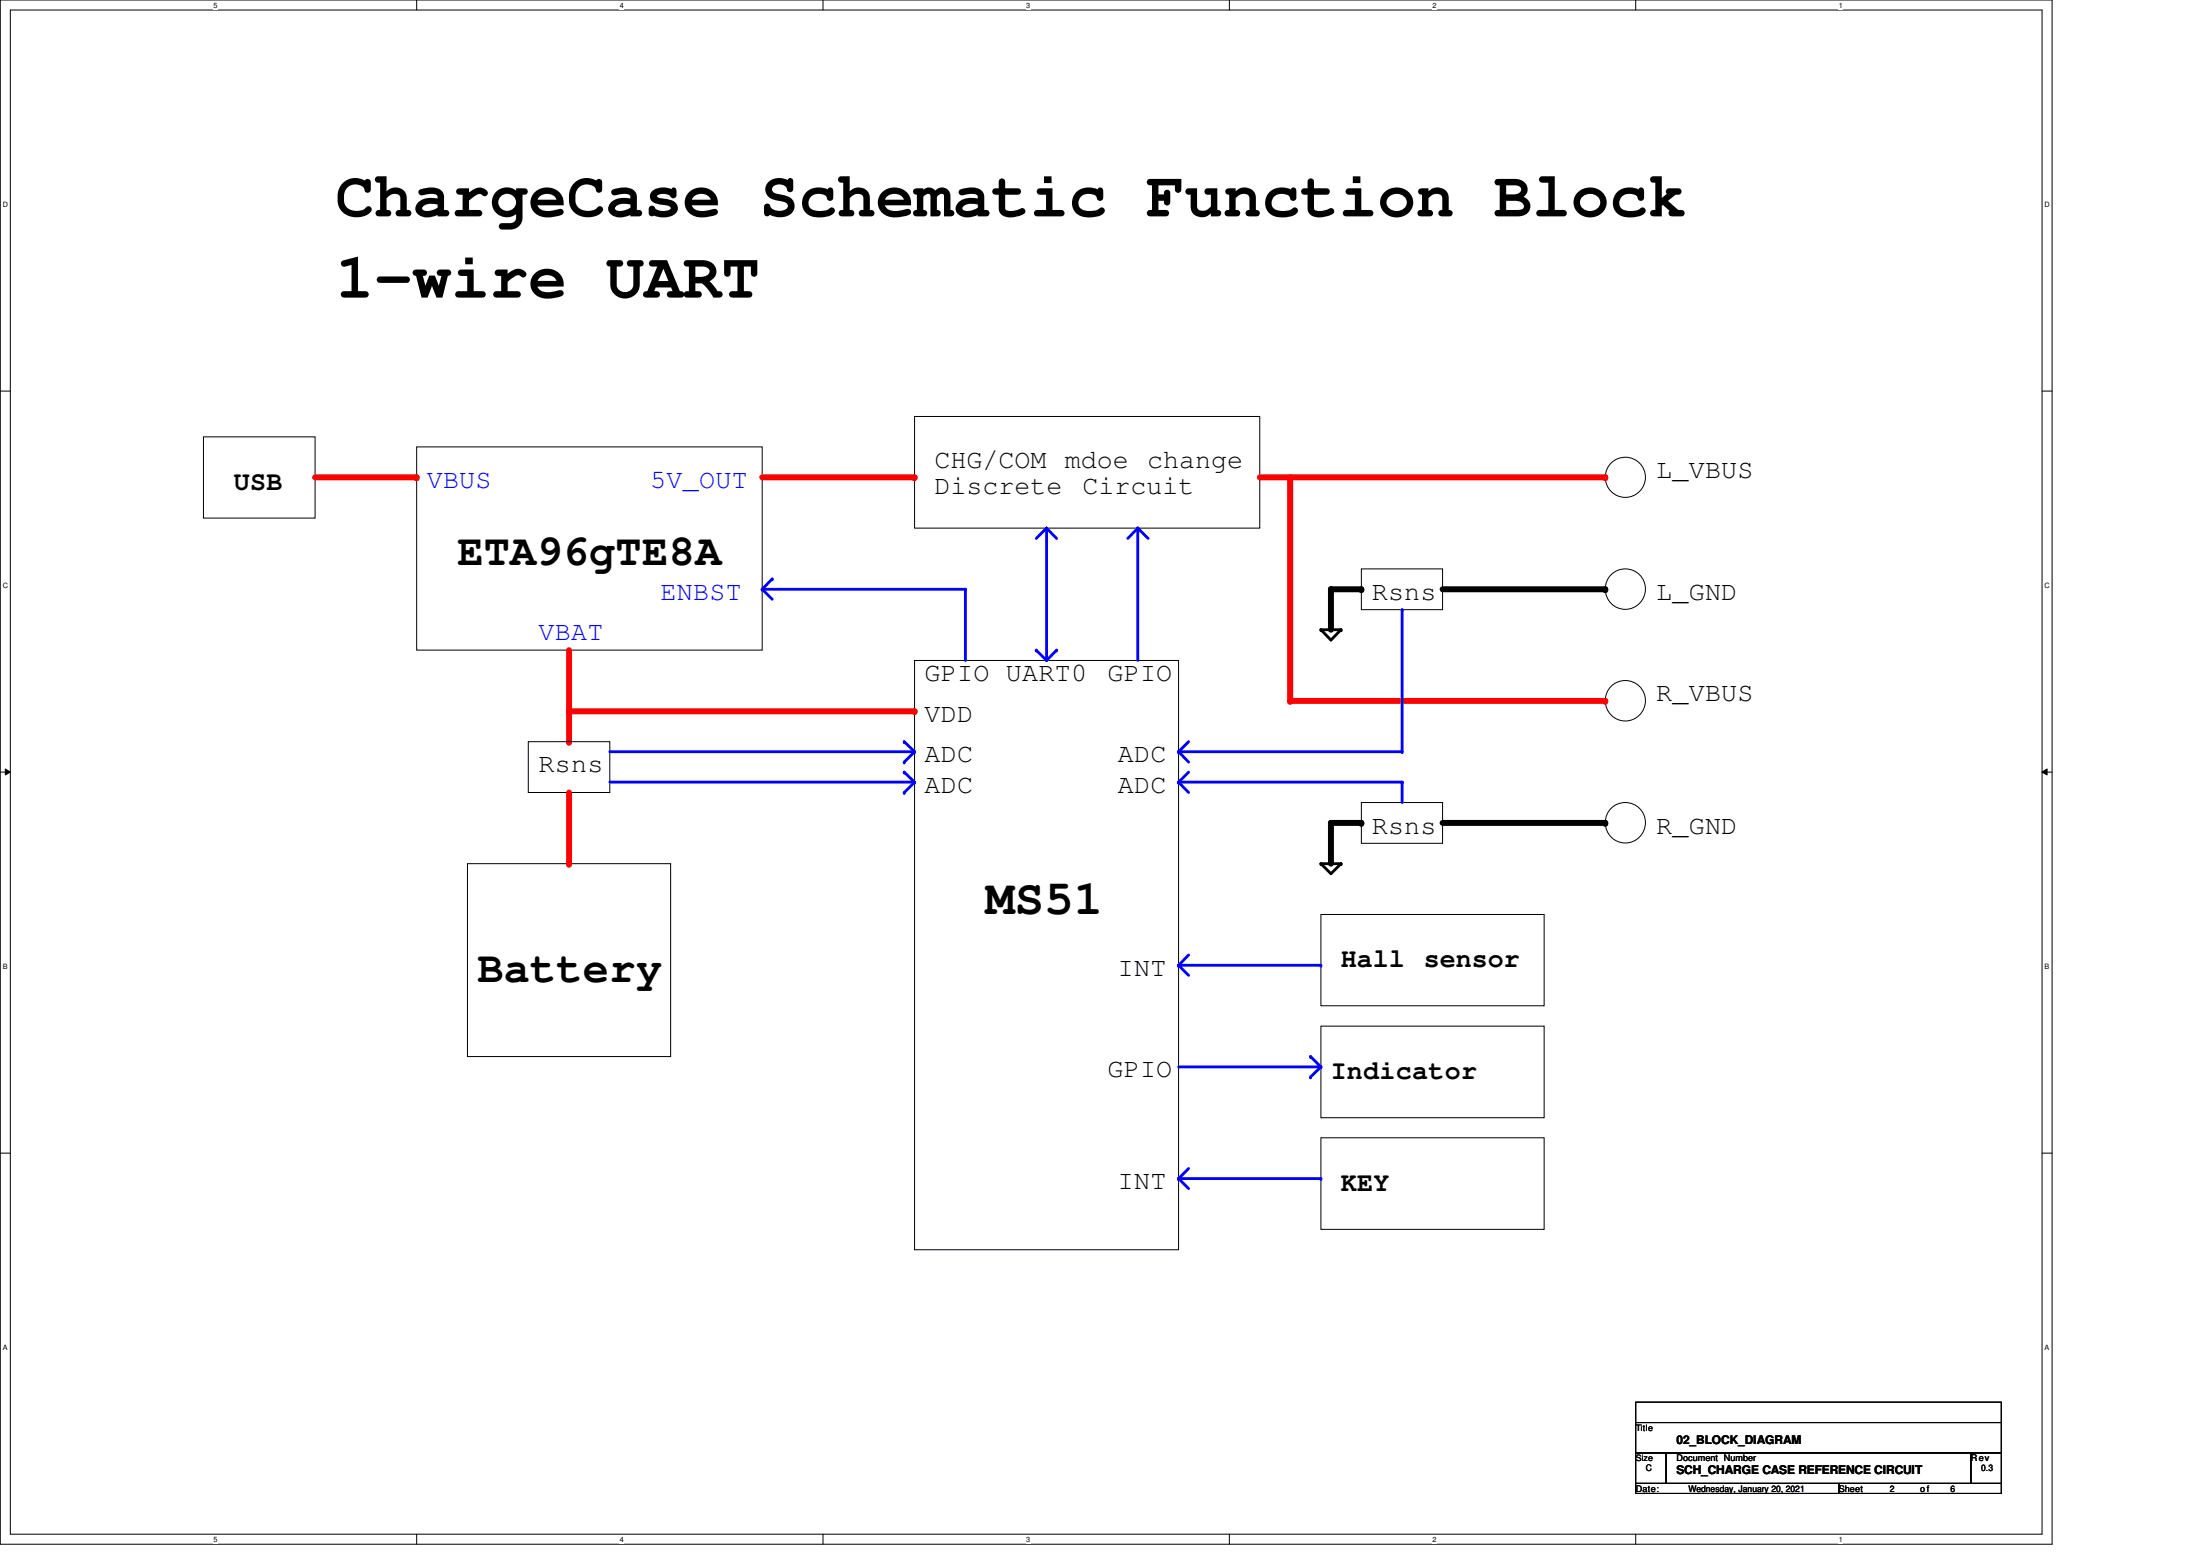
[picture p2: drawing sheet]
<svg xmlns="http://www.w3.org/2000/svg" width="297mm" height="210mm" viewBox="0 0 297 210" stroke-linecap="round" stroke-linejoin="round" font-family="sans-serif">
<path d="M0 0h277.1v208.4h-277.1zM1.4 1.4h274.3v205.7h-274.3z" fill="none" stroke="#000" stroke-width=".14"/>
<g fill="#fff">
<path d="M28.8 .1h.6v1.1h-.6z"/>
<path d="M28.8 207.2h.6v1.1h-.6z"/>
</g>
<path d="M56.3 0v1.4M56.3 207.1v1.3" fill="none" stroke="#000" stroke-width=".14"/>
<g fill="#fff">
<path d="M83.7 .1h.5v1.1h-.5z"/>
<path d="M83.7 207.2h.5v1.1h-.5z"/>
</g>
<path d="M111.1 0v1.4M111.1 207.1v1.3" fill="none" stroke="#000" stroke-width=".14"/>
<g fill="#fff">
<path d="M138.6 .1h.5v1.1h-.5z"/>
<path d="M138.6 207.2h.5v1.1h-.5z"/>
</g>
<path d="M166 0v1.4M166 207.1v1.3" fill="none" stroke="#000" stroke-width=".14"/>
<g fill="#fff">
<path d="M193.4 .1h.6v1.1h-.6z"/>
<path d="M193.4 207.2h.6v1.1h-.6z"/>
</g>
<path d="M220.8 0v1.4M220.8 207.1v1.3" fill="none" stroke="#000" stroke-width=".14"/>
<g fill="#fff">
<path d="M248.3 .1h.5v1.1h-.5z"/>
<path d="M248.3 207.2h.5v1.1h-.5z"/>
<path d="M.4 27.1h.7v1.1h-.7z"/>
<path d="M276.1 27.1h.7v1.1h-.7z"/>
<path d="M.4 78.5h.7v1.1h-.7z"/>
<path d="M276.1 78.5h.7v1.1h-.7z"/>
</g>
<path d="M0 52.8h1.4M275.7 52.8h1.4" fill="none" stroke="#000" stroke-width=".14"/>
<g fill="#fff">
<path d="M.4 129.9h.6v1.1h-.6z"/>
<path d="M276.1 129.9h.6v1.1h-.6z"/>
</g>
<path d="M0 104.2h1.4M.7 103.8l.7 .4-.7 .4zM275.7 104.2l.7-.4v.8zM275.7 104.2h1.4" fill="none" stroke="#000" stroke-width=".14"/>
<path d="M.7 103.8l.7 .4-.7 .4zM275.7 104.2l.7-.4v.8z" fill="#000"/>
<g fill="#fff">
<path d="M.4 181.4h.6v1.1h-.6z"/>
<path d="M276.1 181.4h.6v1.1h-.6z"/>
</g>
<path d="M27.5 59h15v10.9h-15zM56.3 60.3h46.6v27.5h-46.6zM63.1 116.6h27.4v26h-27.4zM0 155.7h1.4M275.7 155.7h1.4" fill="none" stroke="#000" stroke-width=".14"/>
<path d="M42.5 64.4h13.8" fill="none" stroke="#f00" stroke-width=".8"/>
<circle cx="56.3" cy="64.4" r=".4" fill="#f00"/>
<path d="M123.5 89.2h35.6v79.5h-35.6z" fill="none" stroke="#000" stroke-width=".14"/>
<path d="M76.8 96h46.7" fill="none" stroke="#f00" stroke-width=".8"/>
<circle cx="123.5" cy="96" r=".4" fill="#f00"/>
<path d="M102.9 79.5h27.4" fill="none" stroke="#00f" stroke-width=".38"/>
<circle cx="130.3" cy="79.5" r=".19" fill="#00f"/>
<path d="M123.5 56.2h46.6v15.1h-46.6z" fill="none" stroke="#000" stroke-width=".14"/>
<path d="M102.9 64.4h20.6" fill="none" stroke="#f00" stroke-width=".8"/>
<circle cx="123.5" cy="64.4" r=".4" fill="#f00"/>
<path d="M153.6 71.3v17.9" fill="none" stroke="#00f" stroke-width=".38"/>
<circle cx="153.6" cy="71.3" r=".19" fill="#00f"/>
<circle cx="219.4" cy="64.4" r="2.71" fill="none" stroke="#000" stroke-width=".14"/>
<path d="M170.1 64.4h46.6" fill="none" stroke="#f00" stroke-width=".8"/>
<circle cx="216.7" cy="64.4" r=".4" fill="#f00"/>
<g fill="none" stroke="#000" stroke-width=".14">
<circle cx="219.4" cy="79.5" r="2.72"/>
<circle cx="219.4" cy="94.6" r="2.72"/>
<circle cx="219.4" cy="111.1" r="2.72"/>
</g>
<path d="M174.2 94.6h42.5" fill="none" stroke="#f00" stroke-width=".8"/>
<circle cx="216.7" cy="94.6" r=".4" fill="#f00"/>
<path d="M174.2 64.4v30.2" fill="none" stroke="#f00" stroke-width=".8"/>
<circle cx="174.2" cy="94.6" r=".4" fill="#f00"/>
<path d="M183.8 76.8h11v5.5h-11zM183.8 108.3h11v5.5h-11z" fill="none" stroke="#000" stroke-width=".14"/>
<path d="M183.8 111.1h-4.1v5.5M194.8 111.1h21.9" fill="none" stroke="#000" stroke-width=".8"/>
<g fill="#000">
<circle cx="178.3" cy="85" r=".19"/>
<circle cx="181.1" cy="85" r=".19"/>
<circle cx="178.3" cy="116.6" r=".19"/>
<circle cx="179.7" cy="111.1" r=".4"/>
<circle cx="181.1" cy="116.6" r=".19"/>
<circle cx="183.8" cy="111.1" r=".4"/>
<circle cx="216.7" cy="111.1" r=".4"/>
</g>
<path d="M178.3 85h2.8l-1.4 1.4zM178.3 116.6h2.8l-1.4 1.3z" fill="none" stroke="#000" stroke-width=".38"/>
<path d="M153.6 71.3l-1.3 1.4" fill="none" stroke="#00f" stroke-width=".38"/>
<circle cx="153.6" cy="71.3" r=".19" fill="#00f"/>
<path d="M153.6 71.3l1.4 1.4" fill="none" stroke="#00f" stroke-width=".38"/>
<circle cx="153.6" cy="71.3" r=".19" fill="#00f"/>
<path d="M104.3 78.1l-1.4 1.4" fill="none" stroke="#00f" stroke-width=".38"/>
<circle cx="104.3" cy="78.1" r=".19" fill="#00f"/>
<path d="M102.9 79.5l1.4 1.4" fill="none" stroke="#00f" stroke-width=".38"/>
<circle cx="102.9" cy="79.5" r=".19" fill="#00f"/>
<path d="M189.3 82.3v19.2" fill="none" stroke="#00f" stroke-width=".38"/>
<circle cx="189.3" cy="82.3" r=".19" fill="#00f"/>
<path d="M159.1 101.5h30.2" fill="none" stroke="#00f" stroke-width=".38"/>
<circle cx="189.3" cy="101.5" r=".19" fill="#00f"/>
<path d="M159.1 105.6h30.2" fill="none" stroke="#00f" stroke-width=".38"/>
<circle cx="189.3" cy="105.6" r=".19" fill="#00f"/>
<path d="M189.3 105.6v2.7" fill="none" stroke="#00f" stroke-width=".38"/>
<circle cx="189.3" cy="105.6" r=".19" fill="#00f"/>
<path d="M178.3 123.4h30.2v12.4h-30.2z" fill="none" stroke="#000" stroke-width=".14"/>
<path d="M159.1 130.3h19.2" fill="none" stroke="#00f" stroke-width=".38"/>
<circle cx="178.3" cy="130.3" r=".19" fill="#00f"/>
<path d="M76.8 87.8v12.3" fill="none" stroke="#f00" stroke-width=".8"/>
<circle cx="76.8" cy="100.1" r=".4" fill="#f00"/>
<path d="M130.3 79.5v9.7" fill="none" stroke="#00f" stroke-width=".38"/>
<circle cx="130.3" cy="79.5" r=".19" fill="#00f"/>
<path d="M71.3 100.1h11v6.9h-11z" fill="none" stroke="#000" stroke-width=".14"/>
<path d="M76.8 107v9.6" fill="none" stroke="#f00" stroke-width=".8"/>
<circle cx="76.8" cy="116.6" r=".4" fill="#f00"/>
<path d="M82.3 101.5h41.2" fill="none" stroke="#00f" stroke-width=".38"/>
<circle cx="123.5" cy="101.5" r=".19" fill="#00f"/>
<path d="M82.3 105.6h41.2" fill="none" stroke="#00f" stroke-width=".38"/>
<circle cx="123.5" cy="105.6" r=".19" fill="#00f"/>
<path d="M159.1 101.5l1.4 1.4" fill="none" stroke="#00f" stroke-width=".38"/>
<circle cx="159.1" cy="101.5" r=".19" fill="#00f"/>
<path d="M159.1 105.6l1.4 1.4" fill="none" stroke="#00f" stroke-width=".38"/>
<circle cx="159.1" cy="105.6" r=".19" fill="#00f"/>
<path d="M160.5 100.1l-1.4 1.4" fill="none" stroke="#00f" stroke-width=".38"/>
<circle cx="159.1" cy="101.5" r=".19" fill="#00f"/>
<path d="M160.5 104.2l-1.4 1.4" fill="none" stroke="#00f" stroke-width=".38"/>
<circle cx="159.1" cy="105.6" r=".19" fill="#00f"/>
<path d="M122.1 104.2l1.4 1.4" fill="none" stroke="#00f" stroke-width=".38"/>
<circle cx="122.1" cy="104.2" r=".19" fill="#00f"/>
<path d="M123.5 105.6l-1.4 1.4" fill="none" stroke="#00f" stroke-width=".38"/>
<circle cx="122.1" cy="107" r=".19" fill="#00f"/>
<path d="M123.5 101.5l-1.4 1.4" fill="none" stroke="#00f" stroke-width=".38"/>
<circle cx="122.1" cy="102.9" r=".19" fill="#00f"/>
<path d="M122.1 100.1l1.4 1.4" fill="none" stroke="#00f" stroke-width=".38"/>
<circle cx="122.1" cy="100.1" r=".19" fill="#00f"/>
<path d="M178.3 138.5h30.2v12.4h-30.2z" fill="none" stroke="#000" stroke-width=".14"/>
<path d="M159.1 144h19.2" fill="none" stroke="#00f" stroke-width=".38"/>
<circle cx="178.3" cy="144" r=".19" fill="#00f"/>
<path d="M178.3 144l-1.4 1.4" fill="none" stroke="#00f" stroke-width=".38"/>
<circle cx="176.9" cy="145.4" r=".19" fill="#00f"/>
<path d="M176.9 142.6l1.4 1.4" fill="none" stroke="#00f" stroke-width=".38"/>
<circle cx="176.9" cy="142.6" r=".19" fill="#00f"/>
<path d="M159.1 130.3l1.4 1.4" fill="none" stroke="#00f" stroke-width=".38"/>
<circle cx="159.1" cy="130.3" r=".19" fill="#00f"/>
<path d="M160.5 128.9l-1.4 1.4" fill="none" stroke="#00f" stroke-width=".38"/>
<circle cx="159.1" cy="130.3" r=".19" fill="#00f"/>
<path d="M183.8 79.5h-4.1v5.5M194.8 79.5h21.9" fill="none" stroke="#000" stroke-width=".8"/>
<g fill="#000">
<circle cx="179.7" cy="79.5" r=".4"/>
<circle cx="183.8" cy="79.5" r=".4"/>
<circle cx="216.7" cy="79.5" r=".4"/>
</g>
<path d="M178.3 153.6h30.2v12.3h-30.2z" fill="none" stroke="#000" stroke-width=".14"/>
<path d="M159.1 159.1h19.2" fill="none" stroke="#00f" stroke-width=".38"/>
<circle cx="178.3" cy="159.1" r=".19" fill="#00f"/>
<path d="M159.1 159.1l1.4 1.3" fill="none" stroke="#00f" stroke-width=".38"/>
<circle cx="159.1" cy="159.1" r=".19" fill="#00f"/>
<path d="M160.5 157.7l-1.4 1.4" fill="none" stroke="#00f" stroke-width=".38"/>
<circle cx="159.1" cy="159.1" r=".19" fill="#00f"/>
<path d="M141.3 71.3v17.9" fill="none" stroke="#00f" stroke-width=".38"/>
<circle cx="141.3" cy="71.3" r=".19" fill="#00f"/>
<path d="M141.3 71.3l-1.4 1.4" fill="none" stroke="#00f" stroke-width=".38"/>
<circle cx="141.3" cy="71.3" r=".19" fill="#00f"/>
<path d="M141.3 71.3l1.4 1.4" fill="none" stroke="#00f" stroke-width=".38"/>
<circle cx="141.3" cy="71.3" r=".19" fill="#00f"/>
<path d="M142.7 87.8l-1.4 1.4" fill="none" stroke="#00f" stroke-width=".38"/>
<circle cx="142.7" cy="87.8" r=".19" fill="#00f"/>
<path d="M139.9 87.8l1.4 1.4" fill="none" stroke="#00f" stroke-width=".38"/>
<circle cx="139.9" cy="87.8" r=".19" fill="#00f"/>
<path d="M220.8 189.3h49.4v2.7h-49.4zM220.8 192h49.4v4.1h-49.4zM220.8 196.1h4.2v4.1h-4.2zM225 196.1h41.1v4.1h-41.1zM266.1 196.1h4.1v4.1h-4.1zM220.8 200.2h27.5v1.4h-27.5zM248.3 200.2h21.9v1.4h-21.9z" fill="none" stroke="#000" stroke-width=".14"/>
<g font-size="8.7">
<text x="45.3" y="29.2">ChargeCase Schematic Function Block</text>
<text x="45.3" y="40.2">1-wire UART</text>
</g>
<text font-size="6.6" x="133.1" y="123.4">MS51</text>
<g font-size="5.9">
<text x="61.8" y="76.2">ETA96gTE8A</text>
<text x="64.5" y="132.5">Battery</text>
</g>
<g font-size="3.6" fill="#00f">
<text x="57.6" y="65.9">VBUS</text>
<text x="87.8" y="65.9">5V_OUT</text>
<text x="89.2" y="80.9">ENBST</text>
<text x="72.7" y="86.4">VBAT</text>
</g>
<g font-size="3.6">
<text x="126.2" y="63.1">CHG/COM mdoe change</text>
<text x="223.6" y="64.5">L_VBUS</text>
<text x="31.6" y="66.1">USB</text>
<text x="126.2" y="66.7">Discrete</text>
<text x="146.2" y="66.7">Circuit</text>
<text x="185.2" y="80.9">Rsns</text>
<text x="223.6" y="80.9">L_GND</text>
<text x="124.8" y="91.9">GPIO UART0</text>
<text x="149.5" y="91.9">GPIO</text>
<text x="223.6" y="94.7">R_VBUS</text>
<text x="124.8" y="97.4">VDD</text>
<text x="72.7" y="104.3">Rsns</text>
<text x="124.8" y="102.9">ADC</text>
<text x="124.8" y="107">ADC</text>
<text x="150.9" y="102.9">ADC</text>
<text x="150.9" y="107">ADC</text>
<text x="185.2" y="112.5">Rsns</text>
<text x="223.6" y="112.5">R_GND</text>
<text x="150.9" y="131.7">INT</text>
<text x="181.1" y="130.6">Hall</text>
<text x="192.2" y="130.6">sensor</text>
<text x="149.5" y="145.4">GPIO</text>
<text x="179.7" y="145.6">Indicator</text>
<text x="150.9" y="160.5">INT</text>
<text x="181.1" y="160.7">KEY</text>
</g>
<g font-size="1.6">
<text x="226.4" y="194.9">02_BLOCK_DIAGRAM</text>
<text x="226.4" y="199">SCH_CHARGE CASE REFERENCE CIRCUIT</text>
</g>
<g font-size="1.2">
<text x="220.8" y="193.1">Title</text>
<text x="220.8" y="197.2">Size</text>
<text x="226.4" y="197.3">Document Number</text>
<text x="266.1" y="197.3">Rev</text>
<text x="220.9" y="201.4">Date:</text>
<text x="222.2" y="198.6">C</text>
<text x="228" y="201.4">Wednesday, January 20, 2021</text>
<text x="248.3" y="201.4">Sheet</text>
<text x="255.1" y="201.4">2</text>
<text x="259.2" y="201.4">of</text>
<text x="263.4" y="201.4">6</text>
<text x="267.5" y="198.6">0.3</text>
</g>
<g font-size="1">
<text x="28.8" y="1">5</text>
<text x="83.7" y="1">4</text>
<text x="138.6" y="1">3</text>
<text x="193.4" y="1">2</text>
<text x="248.3" y="1">1</text>
<text x=".4" y="27.9">D</text>
<text x="276.1" y="27.9">D</text>
<text x=".4" y="79.4">C</text>
<text x="276.1" y="79.4">C</text>
<text x=".4" y="130.8">B</text>
<text x="276.1" y="130.8">B</text>
<text x=".4" y="182.2">A</text>
<text x="276.1" y="182.2">A</text>
<text x="28.8" y="208.1">5</text>
<text x="83.7" y="208.1">4</text>
<text x="138.6" y="208.1">3</text>
<text x="193.4" y="208.1">2</text>
<text x="248.3" y="208.1">1</text>
</g>
</svg>
